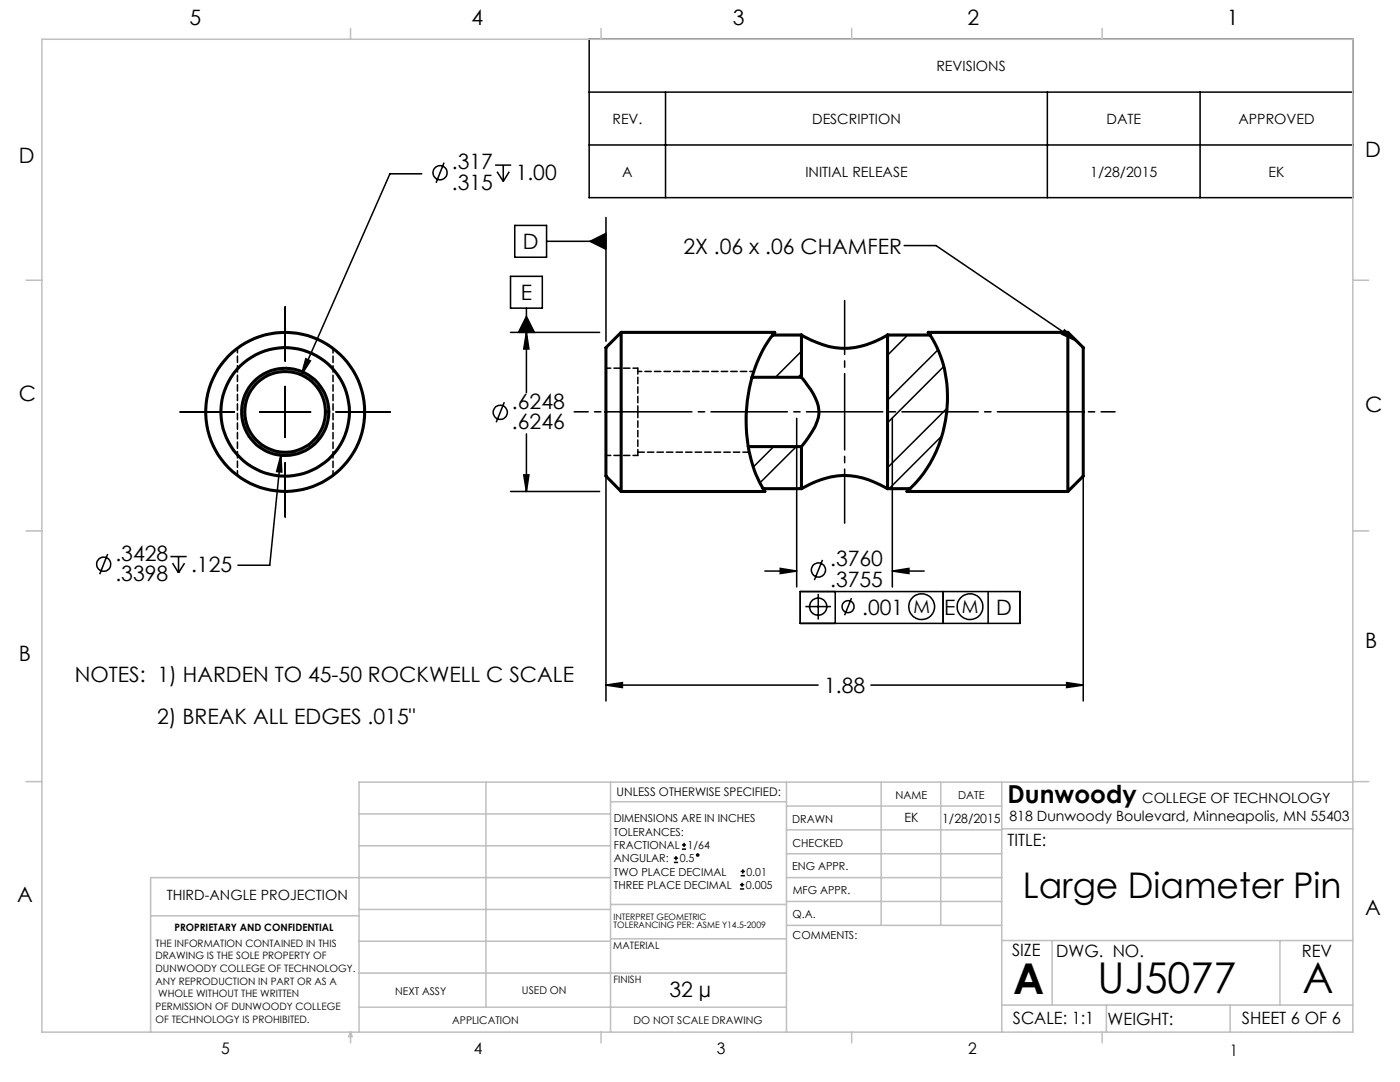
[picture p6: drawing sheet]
<svg xmlns="http://www.w3.org/2000/svg" width="279mm" height="216mm" viewBox="0 0 279 216" stroke-linecap="round" stroke-linejoin="round" font-family="sans-serif">
<g fill="none" stroke="#000" stroke-width=".3">
<path d="M117.6 7.8h152.4v31.6h-152.4zM117.6 18.4h152.4M132.8 18.4v21M209 18.4v21M239.5 18.4v21M84.2 34.7h-6.4l-17.7 40.1M88.6 32.5l-1.6 4M98.8 32.9h3.2M99.2 34.3l1.2 1.9M100.4 32.9v3.3M101.6 34.3l-1.2 1.9M117.6 28.9h152.4"/>
<path d="M101.9 55.1h6.3v6.4h-6.3zM102.7 45h6.4v6.3h-6.4zM109.1 48.2h11.8M117.8 48.2l3.1-1.6v3.1zM120.9 43.4v24.7M180.4 49h6.4l28.1 19.1M56.9 61.2v10.8M56.9 77.1v10.2M61 71.6l.9 .4-1.8 2.8zM101.9 66.3h17.8M105.1 61.5v16.9M105.1 66.3l.5 3.3h-1.1z"/>
<path d="M105.1 63.1l1.5 3.2h-3.1zM159.9 70.1l-5.1 5.2M159.9 74.6l-.6 .7M181.2 66.9l-4.1 4M187.2 69.8l-10.1 10M188.3 73.1l-11.2 11.2M212.4 65.8l2.5 2.3-3-1.4zM35.9 82.2h10.8M51.8 82.2h10.2M56.1 90.8l.1 3.4-1-.1zM56.1 90.8l-2.3 22h-6.3M56.9 92.4v10.8"/>
<path d="M67.1 82.2h10.8M100.6 80.3l-1.6 4M101.9 98.1h17.8M104.5 94.8h1.1l-.5 3.3zM105.1 86.6v11.5M120.9 83.5v56.4M154.4 89.1l-4.1 4.1M158.9 89.1l-7.2 7.2M159 83.5v33.6M159.9 97l-.4 .5M178.1 83.5v33.6M188 87l-10.6 10.5"/>
<path d="M189 81.5l-11.9 11.8M216.2 83.5v56.4M21.5 110.6l-1.6 4M34 111.1h3.3M34.4 112.4l1.2 1.9M35.6 111.1v3.2M36.8 112.4l-1.2 1.9M152.6 113.9h6.4M155.7 113.4l3.3 .5-3.3 .5zM159.7 118h43.9v6.4h-43.9zM163.3 118.5v5.1M164.1 111.7l-1.6 4"/>
<path d="M166.7 118v6.4M169.9 119.3l-1.3 3.5M178.1 113.9l3.3-.5v1zM178.1 113.9h6.3M188.2 118v6.4M197.2 118v6.4M120.9 136.7l3.3-.5v1zM120.9 136.7h42.4M160.7 121h5.1M173.8 136.7h42.4M212.9 136.2l3.3 .5-3.3 .5zM134.5 172.1h.8"/>
<path d="M134.5 171.2h.8M134.9 170.8v.9M136.1 169.4h.8M136.1 168.6h.8M136.5 168.2v.8M147.7 177.4h.8M147.7 176.5h.8M147.8 174.7h.9M147.8 173.9h.9M148.1 176.1v.9M148.2 173.5v.8"/>
<circle cx="87.8" cy="34.5" r="1.4"/>
<circle cx="99.8" cy="82.3" r="1.41"/>
<circle cx="20.7" cy="112.6" r="1.41"/>
<circle cx="163.3" cy="113.7" r="1.41"/>
<circle cx="163.3" cy="121.1" r="1.71"/>
<circle cx="169.3" cy="121.1" r="1.2"/>
<circle cx="183.9" cy="121" r="2.57"/>
<circle cx="193.6" cy="121" r="2.57"/>
<circle cx="139.2" cy="170.6" r=".21"/>
</g>
<path d="M213.1 82.2h-89.1" fill="none" stroke="#000" stroke-width=".3" stroke-dasharray="15.2 1.3 1.3 1.3" stroke-dashoffset="1.1"/>
<path d="M168.6 104.4v-44.4" fill="none" stroke="#000" stroke-width=".3" stroke-dasharray="15.2 1.3 1.3 1.3" stroke-dashoffset="4.5"/>
<path d="M124 82.2h-9.4M213.1 82.2h9.4" fill="none" stroke="#000" stroke-width=".3" stroke-dasharray="15.2 1.3 1.3 1.3" stroke-dashoffset="12.4"/>
<g fill="none" stroke="#c0c0c0" stroke-width=".3">
<path d="M8.4 7.8h261.6v198.2h-261.6zM70 5.7v2.1M119.9 5.7v2.1M170 5.7v2.1M220 5.7v2.1M5.2 55.9h3.2M270 55.9h3.2M5.2 105.9h3.2M270 105.9h3.2M5.2 156h3.2M97 156.1v44.9M121.8 156.1v49.9"/>
<path d="M121.8 160h35.2M157 156.1v49.9M175.9 156.1v28.5M187.7 156.1v28.5M199.9 156.1v49.9M270 156.1h-198.4v49.9M270 156h3.2M71.6 168.8h50.2M71.6 162.4h50.2M121.8 175.1h-91.7v30.9M157 170.4h42.9M157 165.6h42.9"/>
<path d="M157 175.1h42.9M157 160.8h42.9M157 179.9h42.9M199.9 165.4h70.1M30.1 182.7h41.5M71.6 194.2h85.4M71.6 187.8h50.2M71.6 181.5h50.2M121.8 187.3h35.2M121.8 180.5h35.2M157 184.6h42.9M199.9 187.7h70.1"/>
<path d="M210 187.7v12.9M255.4 187.7v12.9M70 206v2.1M70 206l.3 .8h-.7zM71.6 201h85.4M119.9 206v2.1M170 206v2.1M199.9 200.6h70.1M220 206v2.1M220.8 200.6v5.4M245.5 200.6v5.4"/>
</g>
<g fill="#000">
<path d="M61 71.6l-.9 3.2 1.8-2.8zM56.1 90.8l-.9 3.3 1 .1zM155.7 113.4l3.3 .5-3.3 .5zM178.1 113.9l3.3-.5v1zM120.9 136.7l3.3-.5v1zM212.9 136.2l3.3 .5-3.3 .5zM105.1 66.3l.5 3.3h-1.1zM104.5 94.8h1.1l-.5 3.3z"/>
<path d="M212.4 65.8l2.5 2.3-3-1.4zM105.1 63.1l-1.6 3.2h3.1zM117.8 48.2l3.1 1.5v-3.1z"/>
</g>
<g fill="none" stroke="#000" stroke-width=".61">
<path d="M124 66.3v31.8M124 66.3h30.6a25.3 25.3 0 0 0-5.6 14.7 26.6 26.6 0 0 0 3.6 17M124 66.3l-3.1 3.1v25.6l3.1 3.1M150.1 75.3h9.8M154.2 66.9h5.7M159.9 66.9a15.2 15.2 0 0 0 13.9 1.5l3.3-1.5M159.9 75.3a13.1 13.1 0 0 1 3.5 6.4 7.9 7.9 0 0 1-1.8 5.2l-1.7 2.2M159.9 66.9v8.4M177.1 66.9h8.5M177.1 66.9v30.6M213.1 66.3v31.8M213.1 66.3l3.1 3.1v25.6l-3.1 3.1"/>
<path d="M213.1 66.3h-27.9a22.5 22.5 0 0 1 3.7 16.3 23.8 23.8 0 0 1-7.9 15.4M124 98.1h28.6M149.3 89.1h10.6M152.3 97.5h7.6M159.9 97.5a15.2 15.2 0 0 1 14.7-1.3l2.5 1.3M159.9 89.1v8.4M177.1 97.5h4.5M181 98.1h32.1"/>
<circle cx="56.9" cy="82.2" r="8"/>
<circle cx="56.9" cy="82.2" r="15.9"/>
<circle cx="56.9" cy="82.2" r="8.7"/>
<circle cx="56.9" cy="82.2" r="12.8"/>
</g>
<path d="M47.4 69.5v25.4M127.3 73.5h-6.4M66.5 94.9v-25.4M120.9 90.9h6.4" fill="none" stroke="#000" stroke-width=".3" stroke-dasharray="1.3 .6" stroke-dashoffset=".3"/>
<path d="M127.3 82.2v-8.7M127.3 90.9v-8.7" fill="none" stroke="#000" stroke-width=".3" stroke-dasharray="1.3 .6" stroke-dashoffset=".1"/>
<path d="M127.3 90.2h22.3" fill="none" stroke="#000" stroke-width=".3" stroke-dasharray="1.3 .6"/>
<path d="M150.4 74.1h-23.1" fill="none" stroke="#000" stroke-width=".3" stroke-dasharray="1.3 .6" stroke-dashoffset=".5"/>
<g font-size="8.5">
<text x="202.2" y="198.3">A</text>
<text x="219.1" y="198.1">UJ5077</text>
<text x="260" y="198.1">A</text>
</g>
<text font-size="7.1" x="204.1" y="179.1">Large Diameter Pin</text>
<text font-size="4.9" x="201.1" y="160.3">Dunwoody</text>
<g font-size="4.2">
<text x="37.8" y="5">5</text>
<text x="94.1" y="5">4</text>
<text x="146.2" y="5">3</text>
<text x="193.1" y="5">2</text>
<text x="244.8" y="5">1</text>
<text x="3.8" y="32.6">D</text>
<text x="90.2" y="33.7">.317</text>
<text x="102.9" y="36">1.00</text>
<text x="272.4" y="31.4">D</text>
<text x="90.2" y="37.8">.315</text>
<text x="104.3" y="49.7">D</text>
<text x="136.4" y="50.6">2X .06 x .06 CHAMFER</text>
<text x="103.9" y="59.9">E</text>
<text x="3.8" y="79.9">C</text>
<text x="102.2" y="81.5">.6248</text>
<text x="272.4" y="82.2">C</text>
<text x="102.2" y="85.6">.6246</text>
<text x="23" y="111.8">.3428</text>
<text x="165.7" y="113">.3760</text>
<text x="23" y="115.9">.3398</text>
<text x="38.1" y="114.1">.125</text>
<text x="165.7" y="117.1">.3755</text>
<text x="172.1" y="122.8">.001</text>
<text x="188.4" y="122.8">E</text>
<text x="198.8" y="122.8">D</text>
<text x="3.8" y="132">B</text>
<text x="272.4" y="129.2">B</text>
<text x="14.9" y="136.1">NOTES: 1) HARDEN TO 45-50 ROCKWELL C SCALE</text>
<text x="164.5" y="138.3">1.88</text>
<text x="31.3" y="144.5">2) BREAK ALL EDGES .015&quot;</text>
<text x="3.4" y="180">A</text>
<text x="272.4" y="182.5">A</text>
<text x="133.6" y="198.9">32 µ</text>
</g>
<g font-size="3.6">
<text x="182.3" y="122.3">M</text>
<text x="192" y="122.3">M</text>
</g>
<g font-size="3.4">
<text x="201.1" y="168.8">TITLE:</text>
<text x="202" y="190.8">SIZE</text>
<text x="210.8" y="190.9">DWG. NO.</text>
<text x="259.8" y="191">REV</text>
<text x="202.1" y="204.4">SCALE: 1:1</text>
<text x="221" y="204.5">WEIGHT:</text>
<text x="247.8" y="204.4">SHEET 6 OF 6</text>
</g>
<g font-size="3.2">
<text x="44.2" y="210.4">5</text>
<text x="94.6" y="210.3">4</text>
<text x="143.1" y="210.4">3</text>
<text x="193.2" y="210.3">2</text>
<text x="245.4" y="210.6">1</text>
</g>
<g font-size="2.8">
<text x="186.9" y="14.1">REVISIONS</text>
<text x="122.2" y="24.7">REV.</text>
<text x="162.1" y="24.7">DESCRIPTION</text>
<text x="220.8" y="24.7">DATE</text>
<text x="247.2" y="24.7">APPROVED</text>
<text x="124.2" y="35.2">A</text>
<text x="160.7" y="35.2">INITIAL RELEASE</text>
<text x="217.6" y="35.2">1/28/2015</text>
<text x="253.2" y="35.2">EK</text>
<text x="228" y="160.3">COLLEGE OF TECHNOLOGY</text>
<text x="201.5" y="163.8">818 Dunwoody Boulevard, Minneapolis, MN 55403</text>
<text x="33.3" y="179.6">THIRD-ANGLE PROJECTION</text>
</g>
<g font-size="2.5">
<text x="180.5" y="164.1">EK</text>
<text x="188" y="164.2">1/28/2015</text>
</g>
<text font-size="2.4" x="123.1" y="158.9">UNLESS OTHERWISE SPECIFIED:</text>
<g font-size="2.2">
<text x="178.7" y="159.4">NAME</text>
<text x="191.2" y="159.4">DATE</text>
<text x="122.5" y="164.1">DIMENSIONS ARE IN INCHES</text>
<text x="122.5" y="166.8">TOLERANCES:</text>
<text x="158.1" y="164.2">DRAWN</text>
<text x="122.5" y="169.4">FRACTIONAL</text>
<text x="122.5" y="172.1">ANGULAR:</text>
<text x="135.6" y="172.1">0.5</text>
<text x="137.2" y="169.4">1/64</text>
<text x="158.1" y="173.7">ENG APPR.</text>
<text x="158.2" y="169.1">CHECKED</text>
<text x="122.5" y="177.4">THREE PLACE DECIMAL</text>
<text x="122.5" y="174.7">TWO PLACE DECIMAL</text>
<text x="148.8" y="177.4">0.005</text>
<text x="149" y="174.7">0.01</text>
<text x="158.2" y="178.4">MFG APPR.</text>
<text x="158.2" y="183.2">Q.A.</text>
<text x="158.2" y="187.4">COMMENTS:</text>
</g>
<g font-size="2.1">
<text x="78.8" y="198.5">NEXT ASSY</text>
<text x="104.2" y="198.4">USED ON</text>
<text x="90.2" y="204.3">APPLICATION</text>
<text x="126.4" y="204.3">DO NOT SCALE DRAWING</text>
</g>
<g font-size="2">
<text x="34.8" y="185.7">PROPRIETARY AND CONFIDENTIAL</text>
<text x="31" y="188.9">THE INFORMATION CONTAINED IN THIS</text>
<text x="31" y="191.4">DRAWING IS THE SOLE PROPERTY OF</text>
<text x="122.4" y="189.4">MATERIAL</text>
<text x="31" y="194">DUNWOODY COLLEGE OF TECHNOLOGY.</text>
<text x="31" y="196.5">ANY REPRODUCTION IN PART OR AS A</text>
<text x="122.4" y="196.2">FINISH</text>
<text x="31" y="201.5">PERMISSION OF DUNWOODY COLLEGE</text>
<text x="31.6" y="199">WHOLE WITHOUT THE WRITTEN</text>
<text x="31" y="204">OF TECHNOLOGY IS PROHIBITED.</text>
</g>
<g font-size="1.8">
<text x="122.5" y="183.5">INTERPRET GEOMETRIC</text>
<text x="122.5" y="185.2">TOLERANCING PER: ASME Y14.5-2009</text>
</g>
</svg>
